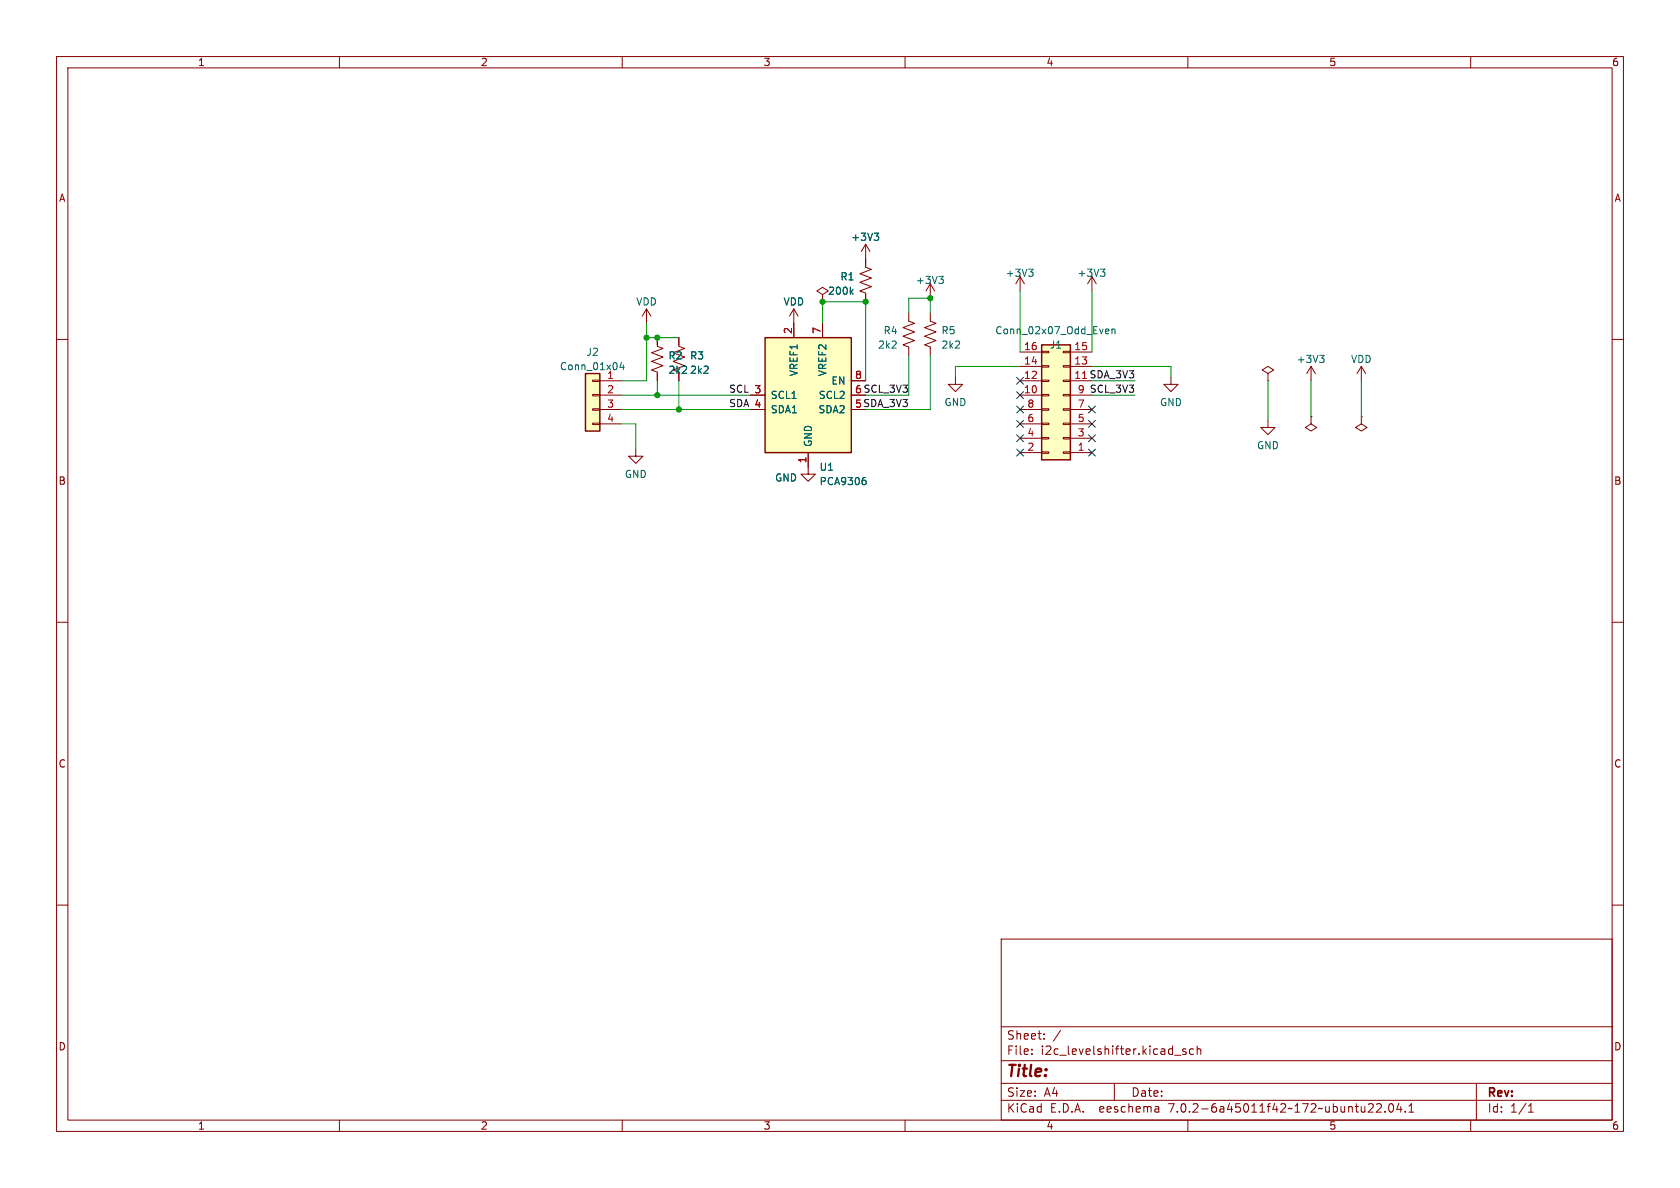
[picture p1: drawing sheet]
<svg xmlns="http://www.w3.org/2000/svg" width="297mm" height="210mm" viewBox="0 0 297 210" stroke-linecap="round" stroke-linejoin="round" font-family="sans-serif">
<g fill="none" stroke="#840000" stroke-width=".18">
<path d="M10 10h277v190h-277zM12 12h273v186h-273zM60 10v2M110 10v2M160 10v2M210 10v2M260 10v2M10 60h2M114.3 54.6l-.8 1.3M114.3 54.6v2.6M114.3 54.6l.8 1.3M116.2 59.7v1.5l1 .4-2 .8 2 .7-2 .8 2 .7-2 .8 1 .4v1.5"/>
<path d="M120 59.7v1.5l1 .4-2 .8 2 .7-2 .8 2 .7-2 .8 1 .4M140.3 54.6v5.1M140.3 54.6l-.7 1.3M140.3 54.6l.8 1.3M145.4 52.1l1-.7-1-.6-1 .6 1 .7v1.2M145.4 53.3h.1M145.4 57.2v2.5M153 43.2v4l1.1 .4-2.1 .8 2.1 .7-2.1 .8 2.1 .8-2.1 .7 1 .4v1.5M153 43.2l-.7 1.3M153 43.2l.8 1.3M160.7 55.2v1.6l1 .4-2.1 .7 2.1 .8-2.1 .7 2.1 .8-2.1 .8 1.1 .3v1.6M164.5 55.2v1.6l1 .4-2.1 .7 2.1 .8-2.1 .7 2.1 .8-2.1 .8 1.1 .3v1.6"/>
<path d="M164.5 50.2v2.5M164.5 50.2l-.8 1.2M164.5 50.2l.7 1.2M180.3 48.9l-.7 1.3M180.3 48.9v2.5M180.3 48.9l.8 1.3M193 48.9l-.7 1.3M193 48.9v2.5M193 48.9l.8 1.3M285 60h2M104.8 74.8h1.2v.3h-1.2zM104.8 72.3h1.2v.2h-1.2z"/>
<path d="M104.8 69.7h1.2v.3h-1.2zM104.8 67.2h1.2v.2h-1.2zM106 69.9h3.9M106 72.4h3.9M106 67.3h3.9M106 74.9h3.9M112.4 79.4v1.2h1.3l-1.3 1.3-1.3-1.3h1.3M120 66v1.3M132.7 69.9h2.6M132.7 72.4h2.6M150.5 69.9h2.5M150.5 72.4h2.5"/>
<path d="M150.5 67.3h2.5M168.9 66.7v1.2h1.3l-1.3 1.3-1.3-1.3h1.3M180.3 69.9h3.8M180.3 72.4h3.8M180.3 67.3h3.8M180.3 74.9h3.8M180.3 64.8h3.8M180.3 62.2h3.8M180.3 77.5h3.8M184.1 62.1h1.3v.3h-1.3zM184.1 64.6h1.3v.3h-1.3zM184.1 67.2h1.3v.2h-1.3z"/>
<path d="M184.1 69.7h1.3v.3h-1.3zM184.1 72.3h1.3v.2h-1.3zM184.1 74.8h1.3v.3h-1.3zM184.1 77.3h1.3v.3h-1.3zM184.1 79.9h1.3v.2h-1.3zM188 62.1h1.2v.3h-1.2zM188 64.6h1.2v.3h-1.2zM188 67.2h1.2v.2h-1.2zM188 69.7h1.2v.3h-1.2zM188 72.3h1.2v.2h-1.2zM188 74.8h1.2v.3h-1.2zM188 77.3h1.2v.3h-1.2z"/>
<path d="M188 79.9h1.2v.2h-1.2zM189.2 69.9h3.8M189.2 72.4h3.8M189.2 67.3h3.8M189.2 74.9h3.8M189.2 64.8h3.8M189.2 62.2h3.8M189.2 77.5h3.8M207 66.7v1.2h1.3l-1.3 1.3-1.3-1.3h1.3M224.2 66l1-.6-1-.6-1.1 .6 1.1 .6v1.3M224.2 67.3h.1M224.2 74.3v1.3h1.2l-1.2 1.2-1.3-1.2h1.3"/>
<path d="M231.8 73.7v1.2l-1 .7 1 .6 1-.6-1-.7M231.8 73.7h.1M231.8 64.8l-.8 1.2M231.8 64.8v2.5M231.8 64.8l.7 1.2M240.7 73.7v1.2l-1.1 .7 1.1 .6 1-.6-1-.7M240.7 73.7h.1M240.7 64.8l-.8 1.2M240.7 64.8v2.5M240.7 64.8l.7 1.2M142.9 80v3.8h1.2l-1.2 1.3-1.3-1.3h1.3M180.3 80h3.8"/>
<path d="M189.2 80h3.8M10 110h2M285 110h2M10 160h2M285 160h2M177 166h108v32h-108zM60 198v2M110 198v2M160 198v2M177 194.5h108M177 191.5h108M177 187.5h108"/>
<path d="M177 181.5h108M182.4 186.3v.1M182.4 185.5v.1M184.6 183.6v.1M184.6 182.8v.1M197 191.5v3M204.6 195.6l.3 .2v.8M204.9 196.5l-.5 .1M204.9 196h-.5M207.6 186.5h1.2M209.6 185.5l-.3-.1-.2 .2v.2l.5 .2v.3h-.5M210 198v2"/>
<path d="M211 185.5l-.4-.1-.3 .3v.4l.1 .2h.6M211.6 185.5l.3-.1 .3 .1 .1 .9M211.6 184.9v1.5M242.6 195.2l.2 .2-.1 .3-.8 .9h.9M243.4 195.2l.5-.1 .2 .1 .1 .3-.9 1.1h.9M244.9 196.5v.1M245.6 195.2l.3-.1a.81 .81 0 0 1 .5 .6 .81 .81 0 0 1-.3 .8l-.1 .1a.81 .81 0 0 1-.4-1.4zM247.3 195l-.4 1.1h1M247.6 195.6v1M248.4 196.5v.1M249.1 196.6h.8M249.1 195.5l.4-.4v1.5"/>
<path d="M260 198v2M261 191.5v6.5M270.2 196.6h.9M270.2 195.5l.4-.4v1.5"/>
</g>
<g fill="#ffffc2" stroke="#ffffc2" stroke-width=".18">
<path d="M135.3 59.7h15.2v20.3h-15.2z"/>
<path d="M103.5 66h2.5v10.2h-2.5z"/>
<path d="M184.1 61h5.1v20.3h-5.1z"/>
</g>
<path d="M135.3 59.7h15.2v20.3h-15.2zM103.5 66h2.5v10.2h-2.5zM184.1 61h5.1v20.3h-5.1z" fill="none" stroke="#840000" stroke-width=".25"/>
<g fill="none" stroke="#006464" stroke-width=".18">
<path d="M150.5 51.5l.3 .5M150.8 51.2l-.5 .5M154.5 41.2h.8l-.4 .5M155.1 41.7l.2 .3v.3l-.2 .2M166 48.8h.8l-.5 .5M166.5 49.3l.3 .3v.3l-.3 .2M181.9 47.6h.7l-.4 .5M182.4 48.1l.2 .2v.3l-.2 .2M194.6 47.6h.7l-.4 .5M195.1 48.1l.2 .2v.3l-.2 .2M195.6 58.2h.4v.3l-.6 .1M196 58.9l-.4 .1"/>
<path d="M196.6 58.3l.2-.1h.3v.8M196.6 58.2v.8M109.9 64l-.3 .9h.8M110.2 64.5v.9M233.3 62.8h.8l-.5 .5M233.8 63.3l.3 .2v.3l-.3 .3M152.8 84.4h.2M152.9 84.9l.2 .2v.3l-.2 .3"/>
</g>
<g fill="none" stroke="#009600" stroke-width=".18">
<path d="M114.3 57.2v10.1h-4.4M114.3 59.7h5.7M145.4 57.2v-3.9h7.6v14M160.7 55.2v-2.5h3.8v2.5M180.3 51.4v10.8M193 51.4v10.8M109.9 69.9h22.8M109.9 72.4h22.8M109.9 74.9h2.5v4.5M116.2 67.3v2.6M120 67.3v5.1M160.7 62.9v7h-7.7"/>
<path d="M164.5 62.9v9.5h-11.5M180.3 64.8h-11.4v1.9M193 69.9h7.7M193 67.3h7.7M193 64.8h14v1.9M224.2 67.3v7M231.8 67.3v6.4M240.7 67.3v6.4"/>
</g>
<g fill="none" stroke="#000084" stroke-width=".18">
<path d="M179.7 79.4l1.2 1.2M179.7 74.3l1.2 1.2M179.7 76.9l1.2 1.2M179.7 69.2l1.2 1.3M179.7 71.8l1.2 1.2M179.7 66.7l1.2 1.2M180.9 79.4l-1.2 1.2M180.9 74.3l-1.2 1.2M180.9 76.9l-1.2 1.2M180.9 69.2l-1.2 1.3M180.9 71.8l-1.2 1.2M180.9 66.7l-1.2 1.2"/>
<path d="M192.4 76.9l1.2 1.2M192.4 79.4l1.2 1.2M192.4 71.8l1.2 1.2M192.4 74.3l1.2 1.2M193.6 76.9l-1.2 1.2M193.6 79.4l-1.2 1.2M193.6 71.8l-1.2 1.2M193.6 74.3l-1.2 1.2"/>
</g>
<g fill="#009600" stroke="#009600" stroke-width=".18">
<circle cx="116.2" cy="59.7" r=".46"/>
<circle cx="145.4" cy="53.3" r=".46"/>
<circle cx="120" cy="72.4" r=".46"/>
<circle cx="114.3" cy="59.7" r=".46"/>
<circle cx="116.2" cy="69.9" r=".46"/>
<circle cx="153" cy="53.3" r=".46"/>
<circle cx="164.5" cy="52.7" r=".46"/>
</g>
<text font-size="2.8" fill="#840000" x="178" y="190.8">Title:</text>
<g font-size="2.1" fill="#840000">
<text x="178" y="183.9">Sheet:</text>
<text x="186.2" y="183.9">/</text>
<text x="178" y="186.6">File:</text>
<text x="184" y="186.6">i2c_levelshifter.kicad_sch</text>
<text x="178" y="196.8">KiCad</text>
<text x="178" y="194">Size:</text>
<text x="184.6" y="194">A4</text>
<text x="185.7" y="196.8">E.D.A.</text>
<text x="194.4" y="196.8">eeschema</text>
<text x="200" y="194">Date:</text>
<text x="206.7" y="196.8">7.0.2-6a45011f42~172~ubuntu22.04.1</text>
<text x="263" y="194.2">Rev:</text>
<text x="263" y="196.8">Id:</text>
<text x="267" y="196.8">1/1</text>
</g>
<g font-size="1.8" fill="#840000">
<text x="35" y="11.8">1</text>
<text x="85" y="11.8">2</text>
<text x="135" y="11.8">3</text>
<text x="185" y="11.8">4</text>
<text x="235" y="11.8">5</text>
<text x="285" y="11.8">6</text>
<text x="10.4" y="35.8">A</text>
<text x="285.4" y="35.8">A</text>
<text x="10.3" y="85.8">B</text>
<text x="285.3" y="85.8">B</text>
<text x="10.3" y="135.8">C</text>
<text x="285.3" y="135.8">C</text>
<text x="10.3" y="185.8">D</text>
<text x="285.3" y="185.8">D</text>
<text x="35" y="199.8">1</text>
<text x="85" y="199.8">2</text>
<text x="135" y="199.8">3</text>
<text x="185" y="199.8">4</text>
<text x="235" y="199.8">5</text>
<text x="285" y="199.8">6</text>
</g>
<g font-size="1.8" fill="#006464">
<text x="150.4" y="42.7">+3V3</text>
<text x="146.3" y="52.3">200k</text>
<text x="148.5" y="49.7">R1</text>
<text x="161.9" y="50.4">+3V3</text>
<text x="177.7" y="49.1">+3V3</text>
<text x="190.4" y="49.1">+3V3</text>
<text x="112.4" y="54.2">VDD</text>
<text x="138.5" y="54.2">VDD</text>
<text x="156.1" y="59.2">R4</text>
<text x="166.4" y="59.2">R5</text>
<text x="175.9" y="59.2">Conn_02x07_Odd_Even</text>
<text x="98.9" y="65.6">Conn_01x04</text>
<text x="103.6" y="63.1">J2</text>
<text x="118.1" y="63.7">R2</text>
<text x="121.9" y="63.7">R3</text>
<text x="155.2" y="61.8">2k2</text>
<text x="166.4" y="61.8">2k2</text>
<text x="185.5" y="61.8">J1</text>
<text x="229.2" y="64.3">+3V3</text>
<text x="238.8" y="64.3">VDD</text>
<text x="118.1" y="66.2">2k2</text>
<text x="121.9" y="66.2">2k2</text>
<text x="136.3" y="70.7">SCL1</text>
<text x="141.2" y="66.6" transform="rotate(-90 141.2 66.6)">VREF1</text>
<text x="144.6" y="70.7">SCL2</text>
<text x="146.2" y="66.6" transform="rotate(-90 146.2 66.6)">VREF2</text>
<text x="146.9" y="68.1">EN</text>
<text x="166.9" y="71.9">GND</text>
<text x="205" y="71.9">GND</text>
<text x="136.3" y="73.2">SDA1</text>
<text x="144.6" y="73.2">SDA2</text>
<text x="143.7" y="79" transform="rotate(-90 143.7 79)">GND</text>
<text x="144.8" y="83.4">U1</text>
<text x="222.2" y="79.6">GND</text>
<text x="110.4" y="84.6">GND</text>
<text x="137" y="85.3">GND</text>
<text x="144.8" y="85.9">PCA9306</text>
</g>
<g font-size="1.8" fill="#a90000">
<text x="140.1" y="59.1" transform="rotate(-90 140.1 59.1)">2</text>
<text x="145.2" y="59.1" transform="rotate(-90 145.2 59.1)">7</text>
<text x="181" y="64.5">14</text>
<text x="181" y="62">16</text>
<text x="189.9" y="64.5">13</text>
<text x="189.9" y="62">15</text>
<text x="107.3" y="67.1">1</text>
<text x="107.3" y="69.6">2</text>
<text x="133.3" y="69.6">3</text>
<text x="151.1" y="67.1">8</text>
<text x="151.1" y="69.6">6</text>
<text x="181" y="69.6">10</text>
<text x="181" y="67.1">12</text>
<text x="107.3" y="72.1">3</text>
<text x="107.3" y="74.7">4</text>
<text x="133.3" y="72.1">4</text>
<text x="151.1" y="72.1">5</text>
<text x="181.6" y="77.2">4</text>
<text x="181.6" y="74.7">6</text>
<text x="181.6" y="72.1">8</text>
<text x="190.5" y="77.2">3</text>
<text x="190.5" y="74.7">5</text>
<text x="190.5" y="72.1">7</text>
<text x="142.6" y="81.9" transform="rotate(-90 142.6 81.9)">1</text>
<text x="181.6" y="79.8">2</text>
<text x="190.5" y="79.8">1</text>
</g>
<g font-size="1.8" fill="#0f0f0f">
<text x="128.9" y="69.5">SCL 3</text>
<text x="151.1" y="69.6">6 SCL_3V3</text>
<text x="189.9" y="67.1">11 SDA_3V3</text>
<text x="190.5" y="69.6">9 SCL_3V3</text>
<text x="128.9" y="72">SDA 4</text>
<text x="151.1" y="72.1">5 SDA_3V3</text>
</g>
</svg>
